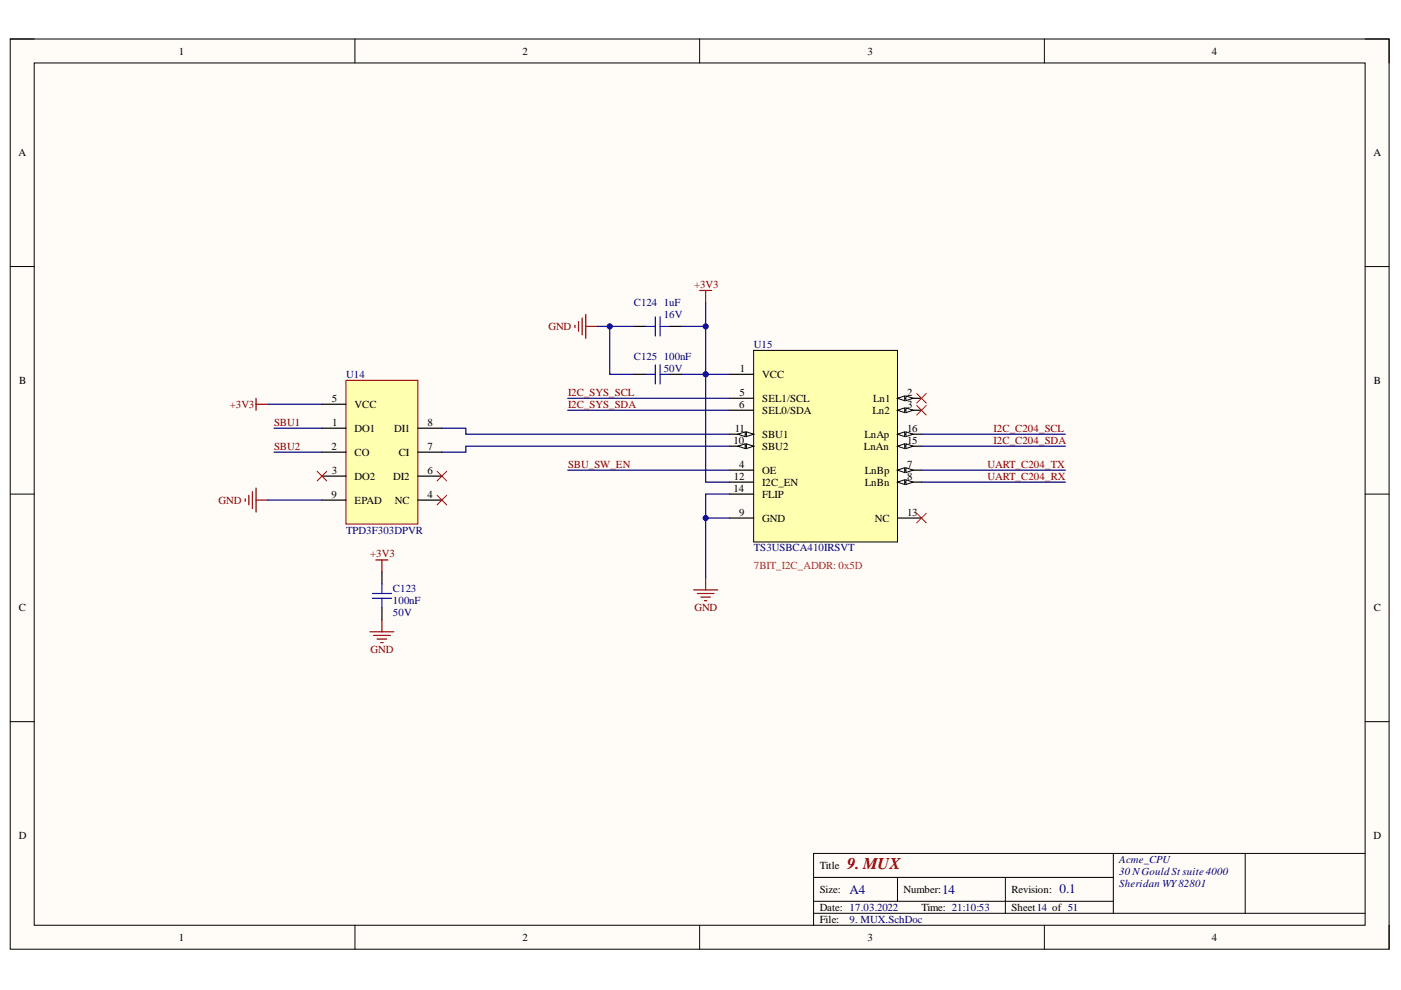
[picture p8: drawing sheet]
<svg xmlns="http://www.w3.org/2000/svg" width="297mm" height="210mm" viewBox="0 0 297 210" stroke-linecap="round" stroke-linejoin="round" font-family="sans-serif">
<path d="M2.2 8.3h292.3v193h-292.3z" fill-rule="evenodd" fill="#fffcf8"/>
<path d="M2.2 8.3h292.3v193h-292.3z" fill="none" stroke="#000" stroke-width=".21"/>
<path d="M7.3 13.3h282.1v182.9h-282.1z" fill-rule="evenodd" fill="#fffcf8"/>
<g fill="none" stroke="#000" stroke-width=".21">
<path d="M2.2 8.3h5.1M7.3 13.3h282.1v182.9h-282.1zM75.3 8.3v5M148.3 8.3v5M221.4 8.3v5M289.4 8.3h5.1v5M2.2 56.5h5.1M289.4 56.5h5.1M2.2 104.8h5.1M289.4 104.8h5.1M2.2 153h5.1M289.4 153h5.1"/>
<path d="M75.3 196.2v5.1M148.3 196.2v5.1M172.5 186h63.5M172.5 193.6h116.9M172.5 191.1h63.5M190.3 186v5.1M213.2 186v7.6M221.4 196.2v5.1M236 180.9v12.7M264 180.9v12.7M289.4 180.9h-116.9v15.3M294.5 196.2v5.1"/>
</g>
<path d="M159.8 74.3h30.5v40.6h-30.5z" fill-rule="evenodd" fill="#ffffb0"/>
<path d="M159.8 74.3h30.5v40.6h-30.5z" fill="none" stroke="#000" stroke-width=".21"/>
<path d="M154.7 79.4h5.1M190.3 84.5h5.1" fill="none" stroke="#000" stroke-width=".25"/>
<path d="M190.3 84.5l1.5-.6v1.1z" fill="#f8fcff"/>
<path d="M190.3 84.5l1.5-.6v1.1z" fill="none" stroke="#000" stroke-width=".21"/>
<path d="M192.1 83.9l1.5 .6-1.5 .5z" fill="#f8fcff"/>
<path d="M192.1 83.9l1.5 .6-1.5 .5z" fill="none" stroke="#000" stroke-width=".21"/>
<path d="M190.3 87h5.1" fill="none" stroke="#000" stroke-width=".25"/>
<path d="M190.3 87l1.5-.5v1z" fill="#f8fcff"/>
<path d="M190.3 87l1.5-.5v1z" fill="none" stroke="#000" stroke-width=".21"/>
<path d="M192.1 86.5l1.5 .5-1.5 .5z" fill="#f8fcff"/>
<path d="M192.1 86.5l1.5 .5-1.5 .5z" fill="none" stroke="#000" stroke-width=".21"/>
<path d="M154.7 99.7h5.1M154.7 84.4h5.1M154.7 87h5.1M190.3 99.7h5.1" fill="none" stroke="#000" stroke-width=".25"/>
<path d="M190.3 99.7l1.5-.5v1z" fill="#f8fcff"/>
<path d="M190.3 99.7l1.5-.5v1z" fill="none" stroke="#000" stroke-width=".21"/>
<path d="M192.1 99.2l1.5 .5-1.5 .5z" fill="#f8fcff"/>
<path d="M192.1 99.2l1.5 .5-1.5 .5z" fill="none" stroke="#000" stroke-width=".21"/>
<path d="M190.3 102.2h5.1" fill="none" stroke="#000" stroke-width=".25"/>
<path d="M190.3 102.2l1.5-.5v1z" fill="#f8fcff"/>
<path d="M190.3 102.2l1.5-.5v1z" fill="none" stroke="#000" stroke-width=".21"/>
<path d="M192.1 101.7l1.5 .5-1.5 .5z" fill="#f8fcff"/>
<path d="M192.1 101.7l1.5 .5-1.5 .5z" fill="none" stroke="#000" stroke-width=".21"/>
<path d="M154.7 94.6h5.1M154.7 109.8h5.1" fill="none" stroke="#000" stroke-width=".25"/>
<path d="M158.3 94.1l1.5 .5-1.5 .5z" fill="#f8fcff"/>
<path d="M158.3 94.1l1.5 .5-1.5 .5z" fill="none" stroke="#000" stroke-width=".21"/>
<path d="M156.5 94.6l1.5-.5v1z" fill="#f8fcff"/>
<path d="M156.5 94.6l1.5-.5v1z" fill="none" stroke="#000" stroke-width=".21"/>
<path d="M154.7 92.1h5.1" fill="none" stroke="#000" stroke-width=".25"/>
<path d="M158.3 91.6l1.5 .5-1.5 .5z" fill="#f8fcff"/>
<path d="M158.3 91.6l1.5 .5-1.5 .5z" fill="none" stroke="#000" stroke-width=".21"/>
<path d="M156.5 92.1l1.5-.5v1z" fill="#f8fcff"/>
<path d="M156.5 92.1l1.5-.5v1z" fill="none" stroke="#000" stroke-width=".21"/>
<path d="M190.3 94.6h5.1M154.7 102.2h5.1M154.7 104.8h5.1M190.3 109.8h5.1" fill="none" stroke="#000" stroke-width=".25"/>
<path d="M190.3 94.6l1.5-.5v1z" fill="#f8fcff"/>
<path d="M190.3 94.6l1.5-.5v1z" fill="none" stroke="#000" stroke-width=".21"/>
<path d="M192.1 94.1l1.5 .5-1.5 .5z" fill="#f8fcff"/>
<path d="M192.1 94.1l1.5 .5-1.5 .5z" fill="none" stroke="#000" stroke-width=".21"/>
<path d="M190.3 92.1h5.1" fill="none" stroke="#000" stroke-width=".25"/>
<path d="M190.3 92.1l1.5-.5v1z" fill="#f8fcff"/>
<path d="M190.3 92.1l1.5-.5v1z" fill="none" stroke="#000" stroke-width=".21"/>
<path d="M192.1 91.6l1.5 .5-1.5 .5z" fill="#f8fcff"/>
<path d="M192.1 91.6l1.5 .5-1.5 .5z" fill="none" stroke="#000" stroke-width=".21"/>
<path d="M134.4 69.2h2.5M134.4 79.4h2.5M142 69.2h2.5M142 79.4h2.5" fill="none" stroke="#000" stroke-width=".25"/>
<path d="M136.9 69.2h2M136.9 79.4h2M138.9 67.2v4M138.9 77.3v4.1M139.9 67.2v4M139.9 77.3v4.1M139.9 69.2h2.1M139.9 79.4h2.1" fill="none" stroke="#00f" stroke-width=".25"/>
<path d="M121.9 69v.5M122.7 68.2v2M123.4 67.4v3.6M124.2 66.7v5M124.2 69.2h2.5M148.3 61.6h2.6M149.6 61.6v2.5M147.1 125.1h5.1M147.8 125.8h3.6M148.6 126.6h2M149.4 127.4h.5M149.6 122.5v2.6" fill="none" stroke="#800000" stroke-width=".25"/>
<path d="M194.4 86l2 2M194.4 83.4l2 2.1M196.4 86l-2 2M196.4 83.4l-2 2.1M194.4 108.8l2 2.1M196.4 108.8l-2 2.1" fill="none" stroke="#f00" stroke-width=".21"/>
<path d="M73.3 80.6h15.3v30.5h-15.3z" fill-rule="evenodd" fill="#ffffb0"/>
<path d="M73.3 80.6h15.3v30.5h-15.3z" fill="none" stroke="#800000" stroke-width=".21"/>
<path d="M68.3 90.8h5M68.3 95.9h5M68.3 85.7h5M88.6 90.8h5.1M88.6 95.9h5.1M68.3 101h5M68.3 106h5M88.6 101h5.1M88.6 106h5.1M81 121.3v2.5M81 128.9v2.5" fill="none" stroke="#000" stroke-width=".25"/>
<g fill="none" stroke="#800000" stroke-width=".25">
<path d="M54.3 84.4v2.6M54.3 85.7h2.5M52 105.8v.5M52.8 105v2M53.5 104.3v3.5M54.3 103.5v5.1M54.3 106h2.5M79.7 118.7h2.5M81 118.7v2.6M78.4 134h5.1M79.2 134.7h3.6M80 135.5h2"/>
<path d="M80.7 136.2h.5M81 131.4v2.6"/>
</g>
<path d="M67.2 99.9l2.1 2.1M69.3 99.9l-2.1 2.1M92.7 99.9l2 2.1M94.7 99.9l-2 2.1M92.7 105l2 2M94.7 105l-2 2" fill="none" stroke="#f00" stroke-width=".21"/>
<path d="M78.9 126.9h4.1M78.9 125.8h4.1M81 123.8v2M81 126.9v2" fill="none" stroke="#00f" stroke-width=".25"/>
<path d="M126.7 69.2h2.6v10.2h5.1M195.4 99.7h30.5M195.4 92.1h30.5M195.4 102.2h30.5" fill="none" stroke="#000080" stroke-width=".25"/>
<circle cx="129.3" cy="69.2" r=".51" fill="#000080"/>
<circle cx="129.3" cy="69.2" r=".51" fill="none" stroke="#000080" stroke-width=".21"/>
<path d="M154.7 109.8h-5.1v12.7" fill="none" stroke="#000080" stroke-width=".25"/>
<circle cx="149.6" cy="109.8" r=".51" fill="#000080"/>
<circle cx="149.6" cy="109.8" r=".51" fill="none" stroke="#000080" stroke-width=".21"/>
<path d="M144.5 69.2h5.1v10.2h5.1" fill="none" stroke="#000080" stroke-width=".25"/>
<circle cx="149.6" cy="79.4" r=".51" fill="#000080"/>
<circle cx="149.6" cy="79.4" r=".51" fill="none" stroke="#000080" stroke-width=".21"/>
<circle cx="149.6" cy="69.2" r=".51" fill="#000080"/>
<circle cx="149.6" cy="69.2" r=".51" fill="none" stroke="#000080" stroke-width=".21"/>
<path d="M144.5 79.4h5.1" fill="none" stroke="#000080" stroke-width=".25"/>
<circle cx="149.6" cy="79.4" r=".51" fill="#000080"/>
<circle cx="149.6" cy="79.4" r=".51" fill="none" stroke="#000080" stroke-width=".21"/>
<path d="M129.3 69.2h5.1" fill="none" stroke="#000080" stroke-width=".25"/>
<circle cx="129.3" cy="69.2" r=".51" fill="#000080"/>
<circle cx="129.3" cy="69.2" r=".51" fill="none" stroke="#000080" stroke-width=".21"/>
<path d="M149.6 64.1v5.1M120.4 87h34.3M120.4 99.7h34.3M195.4 94.6h30.5" fill="none" stroke="#000080" stroke-width=".25"/>
<circle cx="149.6" cy="69.2" r=".51" fill="#000080"/>
<circle cx="149.6" cy="69.2" r=".51" fill="none" stroke="#000080" stroke-width=".21"/>
<path d="M56.8 85.7h11.5M58.1 90.8h10.2M58.1 95.9h10.2M93.7 90.8h5.1v1.3h55.9M120.4 84.4h34.3M154.7 94.6h-55.9v1.3h-5.1M56.8 106h11.5M154.7 104.8h-5.1v5" fill="none" stroke="#000080" stroke-width=".25"/>
<circle cx="149.6" cy="109.8" r=".51" fill="#000080"/>
<circle cx="149.6" cy="109.8" r=".51" fill="none" stroke="#000080" stroke-width=".21"/>
<path d="M149.6 79.4v22.8h5.1" fill="none" stroke="#000080" stroke-width=".25"/>
<circle cx="149.6" cy="79.4" r=".51" fill="#000080"/>
<circle cx="149.6" cy="79.4" r=".51" fill="none" stroke="#000080" stroke-width=".21"/>
<text font-size="3.5" fill="#800000" x="179.6" y="184.3">9. MUX</text>
<g font-size="2.8" fill="#000080">
<text x="180.1" y="189.5">A4</text>
<text x="199.8" y="189.5">14</text>
<text x="224.6" y="189.2">0.1</text>
</g>
<g font-size="2.3">
<text x="37.9" y="11.6">1</text>
<text x="110.8" y="11.6">2</text>
<text x="183.9" y="11.6">3</text>
<text x="256.9" y="11.6">4</text>
<text x="3.9" y="33.1">A</text>
<text x="291.2" y="33.1">A</text>
<text x="4.1" y="81.4">B</text>
<text x="156.8" y="83.9">5</text>
<text x="156.9" y="78.8">1</text>
<text x="161.6" y="80.1">VCC</text>
<text x="192.3" y="83.9">2</text>
<text x="291.3" y="81.4">B</text>
<text x="70.4" y="85.2">5</text>
<text x="75.2" y="86.4">VCC</text>
<text x="156.7" y="86.4">6</text>
<text x="161.6" y="85.2">SEL1/SCL</text>
<text x="161.6" y="87.7">SEL0/SDA</text>
<text x="185" y="87.7">Ln2</text>
<text x="185.1" y="85.2">Ln1</text>
<text x="192.3" y="86.4">3</text>
<text x="70.3" y="95.4">2</text>
<text x="70.4" y="90.2">1</text>
<text x="75.2" y="91.5">DO1</text>
<text x="83.6" y="91.5">DI1</text>
<text x="90.7" y="95.4">7</text>
<text x="90.7" y="90.2">8</text>
<text x="155.5" y="94.1">10</text>
<text x="155.8" y="91.5">11</text>
<text x="161.6" y="95.4">SBU2</text>
<text x="161.6" y="92.8">SBU1</text>
<text x="183.2" y="95.4">LnAn</text>
<text x="183.3" y="92.8">LnAp</text>
<text x="192.3" y="94.1">15</text>
<text x="192.3" y="91.5">16</text>
<text x="70.4" y="100.4">3</text>
<text x="75.2" y="96.6">CO</text>
<text x="75.2" y="101.7">DO2</text>
<text x="83.4" y="101.7">DI2</text>
<text x="84.6" y="96.6">CI</text>
<text x="90.7" y="100.4">6</text>
<text x="155.6" y="101.7">12</text>
<text x="156.7" y="99.2">4</text>
<text x="161.6" y="100.4">OE</text>
<text x="183.3" y="100.4">LnBp</text>
<text x="192.3" y="99.2">7</text>
<text x="192.3" y="101.7">8</text>
<text x="70.3" y="105.5">9</text>
<text x="75.2" y="106.8">EPAD</text>
<text x="83.7" y="106.8">NC</text>
<text x="90.7" y="105.5">4</text>
<text x="155.5" y="104.3">14</text>
<text x="161.6" y="103">I2C_EN</text>
<text x="161.6" y="105.5">FLIP</text>
<text x="183.3" y="103">LnBn</text>
<text x="156.7" y="109.3">9</text>
<text x="161.6" y="110.6">GND</text>
<text x="185.5" y="110.6">NC</text>
<text x="192.3" y="109.3">13</text>
<text x="4" y="129.6">C</text>
<text x="291.3" y="129.6">C</text>
<text x="4" y="177.8">D</text>
<text x="291.2" y="177.8">D</text>
<text x="173.8" y="184.3">Title</text>
<text x="173.8" y="189.3">Size:</text>
<text x="191.6" y="189.3">Number:</text>
<text x="214.5" y="189.3">Revision:</text>
<text x="173.8" y="193.1">Date: 17.03.2022</text>
<text x="173.8" y="195.7">File:</text>
<text x="195.4" y="193.1">Time: 21:10:53</text>
<text x="214.5" y="193.1">Sheet14 of 51</text>
<text x="37.9" y="199.5">1</text>
<text x="110.8" y="199.5">2</text>
<text x="183.9" y="199.5">3</text>
<text x="256.9" y="199.5">4</text>
</g>
<g font-size="2.3" fill="#000080">
<text x="134.4" y="64.9">C124</text>
<text x="140.7" y="64.9">1uF</text>
<text x="140.7" y="67.4">16V</text>
<text x="134.4" y="76.3">C125</text>
<text x="140.7" y="76.3">100nF</text>
<text x="159.8" y="73.8">U15</text>
<text x="73.4" y="80.1">U14</text>
<text x="140.7" y="78.8">50V</text>
<text x="73.4" y="113.1">TPD3F303DPVR</text>
<text x="159.8" y="116.9">TS3USBCA410IRSVT</text>
<text x="83.3" y="125.5">C123</text>
<text x="83.3" y="128.1">100nF</text>
<text x="83.3" y="130.6">50V</text>
<text x="237.3" y="183">Acme_CPU</text>
<text x="237.3" y="185.5">30 NGould St suite 4000</text>
<text x="237.3" y="188.1">Sheridan WY82801</text>
<text x="180.1" y="195.7">9. MUX.SchDoc</text>
</g>
<g font-size="2.3" fill="#800000">
<text x="147.2" y="61.1">+3V3</text>
<text x="116.3" y="70">GND</text>
<text x="120.4" y="83.9">I2C_SYS_SCL</text>
<text x="48.7" y="86.4">+3V3</text>
<text x="120.4" y="86.4">I2C_SYS_SDA</text>
<text x="58.1" y="90.2">SBU1</text>
<text x="58.1" y="95.4">SBU2</text>
<text x="210.7" y="94.1">I2C_C204_SDA</text>
<text x="210.7" y="91.5">I2C_C204_SCL</text>
<text x="120.4" y="99.2">SBU_SW_EN</text>
<text x="209.4" y="99.2">UART_C204_TX</text>
<text x="209.4" y="101.7">UART_C204_RX</text>
<text x="46.3" y="106.8">GND</text>
<text x="78.5" y="118.2">+3V3</text>
<text x="147.2" y="129.6">GND</text>
<text x="78.6" y="138.5">GND</text>
</g>
<text font-size="2.3" fill="#ee0e22" x="159.8" y="120.7">7BIT_I2C_ADDR: 0x5D</text>
</svg>
